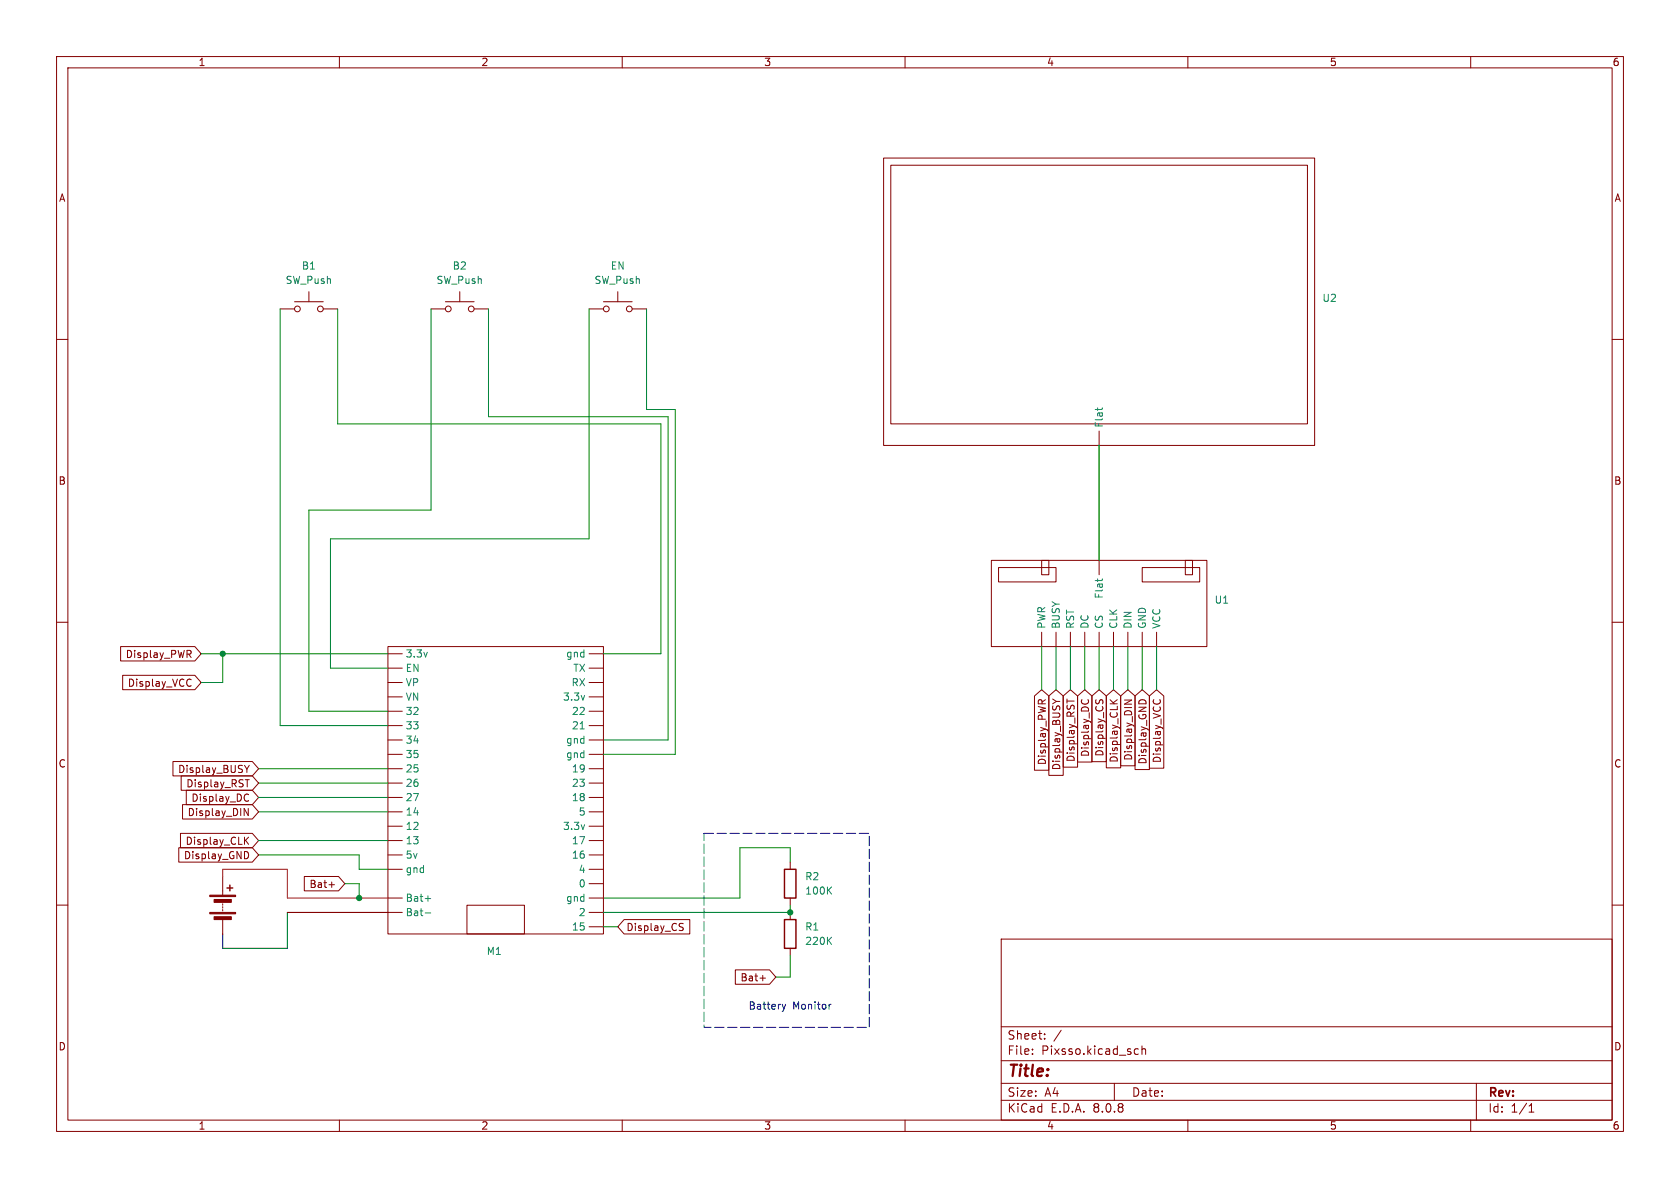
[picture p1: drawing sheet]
<svg xmlns="http://www.w3.org/2000/svg" width="297mm" height="210mm" viewBox="0 0 297 210" stroke-linecap="round" stroke-linejoin="round" font-family="sans-serif">
<g fill="none" stroke="#840000" stroke-width=".18">
<path d="M10 10h277v190h-277zM12 12h273v186h-273zM60 10v2M110 10v2M160 10v2M210 10v2M260 10v2M156.2 27.9h76.2v50.8h-76.2zM157.5 29.2h73.6v45.7h-73.6zM49.5 54.6h2.6M52.1 53.3h5M54.6 51.6v1.7"/>
<path d="M57.1 54.6h2.6M76.2 54.6h2.5M78.7 53.3h5.1M81.3 51.6v1.7M83.8 54.6h2.6M104.1 54.6h2.6M106.7 53.3h5.1M109.2 51.6v1.7M111.8 54.6h2.5M10 60h2M194.3 76.2v2.5M285 60h2"/>
<path d="M175.3 99.1h38.1v15.2h-38.1zM184.1 99.1h1.3v2.5h-1.3zM194.3 99.1v2.5M209.5 99.1h1.3v2.5h-1.3zM10 110h2M21.3 114.3h13.1l1.2 1.3-1.2 1.2h-13.1zM21.7 119.4h12.7l1.2 1.3-1.2 1.2h-12.7zM33.4 115.6l.4 .6M33.5 115l.3 .2-.1 .3-.2 .1M68.6 114.3h38.1v50.8h-38.1zM68.6 115.6h2.5M68.6 118.1h2.5"/>
<path d="M104.1 115.6h2.6M104.1 118.1h2.6M176.5 100.3h10.2v2.6h-10.2zM184.1 111.8v2.5M186.7 111.8v2.5M189.2 111.8v2.5M191.8 111.8v2.5M194.3 111.8v2.5M196.8 111.8v2.5M199.4 111.8v2.5M201.9 100.3h10.2v2.6h-10.2zM201.9 111.8v2.5"/>
<path d="M204.5 111.8v2.5M285 110h2M30.6 134.6h14l1.1 1.3-1.1 1.3h-14zM32 137.2h12.6l1.1 1.2-1.1 1.3h-12.6zM32.9 139.7h11.7l1.1 1.3-1.1 1.2h-11.7zM33.5 120.1l.3 .1M33.8 121.2l-.3 .1M43.2 135.3l.4 .7M43.3 137.8h.8M43.6 136v.6M44.1 135.3l-.5 .7M68.6 135.9h2.5"/>
<path d="M68.6 128.3h2.5M68.6 125.7h2.5M68.6 138.4h2.5M68.6 123.2h2.5M68.6 130.8h2.5M68.6 133.4h2.5M68.6 120.7h2.5M104.1 135.9h2.6M104.1 128.3h2.6M104.1 125.7h2.6M104.1 138.4h2.6M104.1 123.2h2.6"/>
<path d="M104.1 130.8h2.6M104.1 133.4h2.6M104.1 120.7h2.6M182.9 123l1.2-1.1 1.3 1.1v13.2h-2.5zM183.6 123.9l.2-.2 .3 .1 .1 .1M184.8 123.7l-.6 .4M185.4 123l1.3-1.1 1.3 1.1v14.1h-2.6zM186.1 123.6l.7 .4M186.8 124h.6M186.8 124l-.7 .4M188 123l1.2-1.1 1.3 1.1v12.6h-2.5zM188.6 123.6v.7"/>
<path d="M190.5 123l1.3-1.1 1.2 1.1v11.7h-2.5zM191.3 123.7l-.1 .2M192.3 123.7l.1 .4M193 123l1.3-1.1 1.3 1.1v11.6h-2.6zM193.8 123.7l-.1 .5M194.3 124.2l.1-.4 .3-.1 .3 .2v.3M195.6 123l1.2-1.1 1.3 1.1v12.7h-2.5zM196.3 123.7l.7 .7M197.5 123.7l-.7 .5M198.1 123l1.3-1.1 1.3 1.1v12.4h-2.6zM198.8 123.8h1.3l-1.3 .7M200.7 123l1.2-1.1 1.3 1.1v13h-2.5z"/>
<path d="M201.3 124.1a.68 .68 0 0 1 .7-.4 .68 .68 0 0 1 .6 .4M203.2 123l1.3-1.1 1.2 1.1v12.8h-2.5zM204 123.7l-.1 .2M205 123.7l.1 .2M31.6 149.9h13l1.1 1.2-1.1 1.3h-13zM31.9 147.3h12.7l1.1 1.3-1.1 1.3h-12.7zM32.3 142.2h12.3l1.1 1.3-1.1 1.3h-12.3zM39.4 154.9v3.3M39.4 159.8v.2M43.2 142.9l.7 1.3v-1.3M43.4 148.5l.5 .8M43.5 150.5a.68 .68 0 0 1 .5 .7 .68 .68 0 0 1-.5 .6"/>
<path d="M43.7 140.4l.2 .1M43.9 141.5l-.3 .1M43.9 148l-.7 .7M53.8 154.9h6l1.2 1.3-1.2 1.3h-6zM58.2 156.4h.9M68.6 146.1h2.5M68.6 148.6h2.5M68.6 143.5h2.5M68.6 151.1h2.5M68.6 141h2.5M68.6 153.7h2.5M68.6 158.8h2.5"/>
<path d="M104.1 156.2h2.6M104.1 146.1h2.6M104.1 148.6h2.6M104.1 143.5h2.6M104.1 151.1h2.6M104.1 141h2.6M104.1 153.7h2.6M104.1 158.8h2.6M139.7 152.4v1.3M139.7 158.8v1.2M10 160h2M39.4 160.3v.2"/>
<path d="M39.4 160.8v.2M39.4 162.6v2.5M68.6 161.3h2.5M82.5 160h10.2v5.1h-10.2zM104.1 163.8h2.6M104.1 161.3h2.6M110.3 162.6h11.6v2.5h-11.6l-1.1-1.3zM120.3 163.8l.4 .2 .1 .3-.3 .2h-.3M120.3 163.2l.5 .1M130 171.4h6l1.2 1.3-1.2 1.3h-6zM134.4 172.9h.9M139.7 161.3v1.3"/>
<path d="M139.7 167.6v1.3M177 166h108v32h-108zM285 160h2M60 198v2M110 198v2M160 198v2M177 194.5h108M177 191.5h108M177 187.5h108M177 181.5h108M182.5 186.3v.1M182.5 185.5v.1"/>
<path d="M184.7 183.6v.1M184.7 182.8v.1M187.6 182.1l-1.3 2M197 191.5v3M200.7 186.3h.5M200.7 185.5h.5M201.9 185.5l.2-.1 .4 .1v.9M201.9 184.9v1.5M210 198v2M260 198v2M261 191.5v6.5M270.3 196.6h.9"/>
<path d="M270.3 195.5l.4-.4v1.5"/>
<circle cx="52.6" cy="54.6" r=".51"/>
<circle cx="56.6" cy="54.6" r=".51"/>
<circle cx="79.2" cy="54.6" r=".51"/>
<circle cx="83.3" cy="54.6" r=".51"/>
<circle cx="107.2" cy="54.6" r=".51"/>
<circle cx="111.3" cy="54.6" r=".51"/>
</g>
<path d="M40.1 157h1M40.6 156.5v1M138.7 153.7h2v5.1h-2zM138.7 162.6h2v5h-2z" fill="none" stroke="#840000" stroke-width=".25"/>
<path d="M194 72.1v.5M194.9 72.1v.1M194 102.3v.5M194.9 102.3v.2M102.6 128.8h.7M75.2 158.8h.9M146.5 157.3l.5 .8M147 156.8l-.7 .7M75.2 161.4h.9M146.5 166.2l.5 .7M147 165.7l-.7 .7" fill="none" stroke="#008484" stroke-width=".18"/>
<g fill="#840000" stroke="#840000" stroke-width=".18">
<path d="M37.1 161.3h4.6v.2h-4.6z"/>
<path d="M37.1 158.2h4.6v.3h-4.6z"/>
<path d="M37.8 162.1h3.1v.5h-3.1z"/>
<path d="M37.8 159h3.1v.5h-3.1z"/>
</g>
<path d="M138.3 177.5l.3 .9M138.6 178.4l-.2 .3M138.9 177.5l-.3 .9M146.9 177.5l-.3 .2" fill="none" stroke="#0000c2" stroke-width=".18"/>
<path d="M124.5 147.3h29.2v34.3h-29.2z" fill="none" stroke="#0000c2" stroke-width=".18" stroke-dasharray="1.7 .6"/>
<g fill="none" stroke="#008400" stroke-width=".18">
<path d="M49.5 54.6v73.7h19.1M59.7 54.6v20.3h57.1v40.7h-10.1M76.2 54.6v35.6h-21.6v35.5h14M86.4 54.6v19.1h31.7v57.1h-11.4M104.1 54.6v40.7h-45.7v22.8h10.2M114.3 54.6v17.8h5.1v61h-12.7M35.6 115.6h33M39.4 115.6v5.1h-3.8M184.1 114.3v7.6M186.7 114.3v7.6M189.2 114.3v7.6M191.8 114.3v7.6"/>
<path d="M194.3 114.3v7.6M196.8 114.3v7.6M199.4 114.3v7.6M201.9 114.3v7.6M204.5 114.3v7.6M45.7 135.9h22.9M45.7 138.4h22.9M45.7 151.1h17.8v2.6h5.1M45.7 141h22.9M45.7 143.5h22.9M45.7 148.6h22.9M61 156.2h2.5v2.6"/>
<path d="M139.7 152.4v-2.5h-8.9v8.9h-24.1M106.7 163.8h2.5M139.7 160v1.3h-33M139.7 168.9v3.8h-2.5"/>
</g>
<path d="M68.6 161.3h-17.8v6.3h-11.4v-2.5" fill="none" stroke="#000" stroke-width=".18"/>
<path d="M39.4 154.9v-1.2h11.4v5.1h17.8" fill="none" stroke="#f00" stroke-width=".18"/>
<path d="M194.3 78.7v20.4" fill="none" stroke="#008400" stroke-width=".25"/>
<g fill="#008400" stroke="#008400" stroke-width=".18">
<circle cx="63.5" cy="158.8" r=".46"/>
<circle cx="39.4" cy="115.6" r=".46"/>
<circle cx="139.7" cy="161.3" r=".46"/>
</g>
<text font-size="2.8" fill="#840000" x="178" y="190.9">Title:</text>
<g font-size="2.1" fill="#840000">
<text x="178" y="184">Sheet:</text>
<text x="178" y="186.7">File:</text>
<text x="184.1" y="186.7">Pixsso.kicad_sch</text>
<text x="178" y="196.9">KiCad</text>
<text x="178" y="194.1">Size:</text>
<text x="184.7" y="194.1">A4</text>
<text x="185.7" y="196.9">E.D.A.</text>
<text x="193.3" y="196.9">8.0.8</text>
<text x="200" y="194.1">Date:</text>
<text x="263" y="194.3">Rev:</text>
<text x="263" y="196.9">Id:</text>
<text x="267.1" y="196.9">1/1</text>
</g>
<g font-size="1.8" fill="#840000">
<text x="35" y="11.9">1</text>
<text x="85" y="11.9">2</text>
<text x="135" y="11.9">3</text>
<text x="185" y="11.9">4</text>
<text x="235" y="11.9">5</text>
<text x="285" y="11.9">6</text>
<text x="10.3" y="35.9">A</text>
<text x="285.3" y="35.9">A</text>
<text x="10.3" y="85.9">B</text>
<text x="285.3" y="85.9">B</text>
<text x="22.1" y="116.5">Display_PWR</text>
<text x="22.5" y="121.6">Display_VCC</text>
<text x="10.3" y="135.9">C</text>
<text x="31.4" y="136.8">Display_BUSY</text>
<text x="185.1" y="135.3" transform="rotate(-90 185.1 135.3)">Display_PWR</text>
<text x="187.6" y="136.3" transform="rotate(-90 187.6 136.3)">Display_BUSY</text>
<text x="190.2" y="134.8" transform="rotate(-90 190.2 134.8)">Display_RST</text>
<text x="192.7" y="133.9" transform="rotate(-90 192.7 133.9)">Display_DC</text>
<text x="195.3" y="133.8" transform="rotate(-90 195.3 133.8)">Display_CS</text>
<text x="197.8" y="134.9" transform="rotate(-90 197.8 134.9)">Display_CLK</text>
<text x="200.3" y="134.6" transform="rotate(-90 200.3 134.6)">Display_DIN</text>
<text x="202.9" y="135.2" transform="rotate(-90 202.9 135.2)">Display_GND</text>
<text x="205.4" y="135" transform="rotate(-90 205.4 135)">Display_VCC</text>
<text x="285.3" y="135.9">C</text>
<text x="32.8" y="139.4">Display_RST</text>
<text x="33.7" y="141.9">Display_DC</text>
<text x="32.7" y="149.5">Display_CLK</text>
<text x="33.1" y="144.5">Display_DIN</text>
<text x="32.4" y="152.1">Display_GND</text>
<text x="54.6" y="157.2">Bat+</text>
<text x="110.6" y="164.8">Display_CS</text>
<text x="130.8" y="173.7">Bat+</text>
<text x="10.3" y="185.9">D</text>
<text x="285.3" y="185.9">D</text>
<text x="35" y="199.9">1</text>
<text x="85" y="199.9">2</text>
<text x="135" y="199.9">3</text>
<text x="185" y="199.9">4</text>
<text x="235" y="199.9">5</text>
<text x="285" y="199.9">6</text>
</g>
<g font-size="1.8" fill="#008484">
<text x="53.3" y="47.9">B1</text>
<text x="79.9" y="47.9">B2</text>
<text x="107.9" y="47.9">EN</text>
<text x="50.4" y="50.4">SW_Push</text>
<text x="77.1" y="50.4">SW_Push</text>
<text x="105" y="50.4">SW_Push</text>
<text x="233.7" y="53.6">U2</text>
<text x="195.2" y="75.7" transform="rotate(-90 195.2 75.7)">Flat</text>
<text x="195.2" y="105.9" transform="rotate(-90 195.2 105.9)">Flat</text>
<text x="214.6" y="106.9">U1</text>
<text x="185" y="111.3" transform="rotate(-90 185 111.3)">PWR</text>
<text x="187.6" y="111.3" transform="rotate(-90 187.6 111.3)">BUSY</text>
<text x="190.1" y="111.3" transform="rotate(-90 190.1 111.3)">RST</text>
<text x="192.6" y="111.3" transform="rotate(-90 192.6 111.3)">DC</text>
<text x="195.2" y="111.3" transform="rotate(-90 195.2 111.3)">CS</text>
<text x="197.7" y="111.3" transform="rotate(-90 197.7 111.3)">CLK</text>
<text x="200.3" y="111.3" transform="rotate(-90 200.3 111.3)">DIN</text>
<text x="202.8" y="111.3" transform="rotate(-90 202.8 111.3)">GND</text>
<text x="205.3" y="111.3" transform="rotate(-90 205.3 111.3)">VCC</text>
<text x="71.6" y="116.4">3.3v</text>
<text x="71.6" y="119">EN</text>
<text x="100" y="116.4">gnd</text>
<text x="101.3" y="119">TX</text>
<text x="71.6" y="124.1">VN</text>
<text x="71.6" y="121.5">VP</text>
<text x="99.4" y="124.1">3.3v</text>
<text x="100.9" y="121.5">RX</text>
<text x="71.6" y="126.6">32</text>
<text x="71.6" y="129.1">33</text>
<text x="71.6" y="131.7">34</text>
<text x="100" y="131.7">gnd</text>
<text x="101" y="129.1">21</text>
<text x="101" y="126.6">22</text>
<text x="71.6" y="136.8">25</text>
<text x="71.6" y="134.2">35</text>
<text x="100" y="134.2">gnd</text>
<text x="101" y="136.8">19</text>
<text x="71.6" y="139.3">26</text>
<text x="71.6" y="141.8">27</text>
<text x="101" y="141.8">18</text>
<text x="101" y="139.3">23</text>
<text x="71.6" y="146.9">12</text>
<text x="71.6" y="149.5">13</text>
<text x="71.6" y="144.4">14</text>
<text x="99.4" y="146.9">3.3v</text>
<text x="101" y="149.5">17</text>
<text x="102.2" y="144.4">5</text>
<text x="71.6" y="152">5v</text>
<text x="71.6" y="154.5">gnd</text>
<text x="101" y="152">16</text>
<text x="102.2" y="154.5">4</text>
<text x="142.2" y="155.8">R2</text>
<text x="71.6" y="159.6">Bat+</text>
<text x="100" y="159.6">gnd</text>
<text x="102.2" y="157.1">0</text>
<text x="142.2" y="158.3">100K</text>
<text x="71.6" y="162.2">Bat-</text>
<text x="101" y="164.7">15</text>
<text x="102.2" y="162.2">2</text>
<text x="142.2" y="164.7">R1</text>
<text x="142.2" y="167.2">220K</text>
<text x="85.9" y="169">M1</text>
</g>
<g font-size="1.8" fill="#0000c2">
<text x="132.3" y="178.7">Battery</text>
<text x="140.1" y="178.7">Monitor</text>
</g>
</svg>
